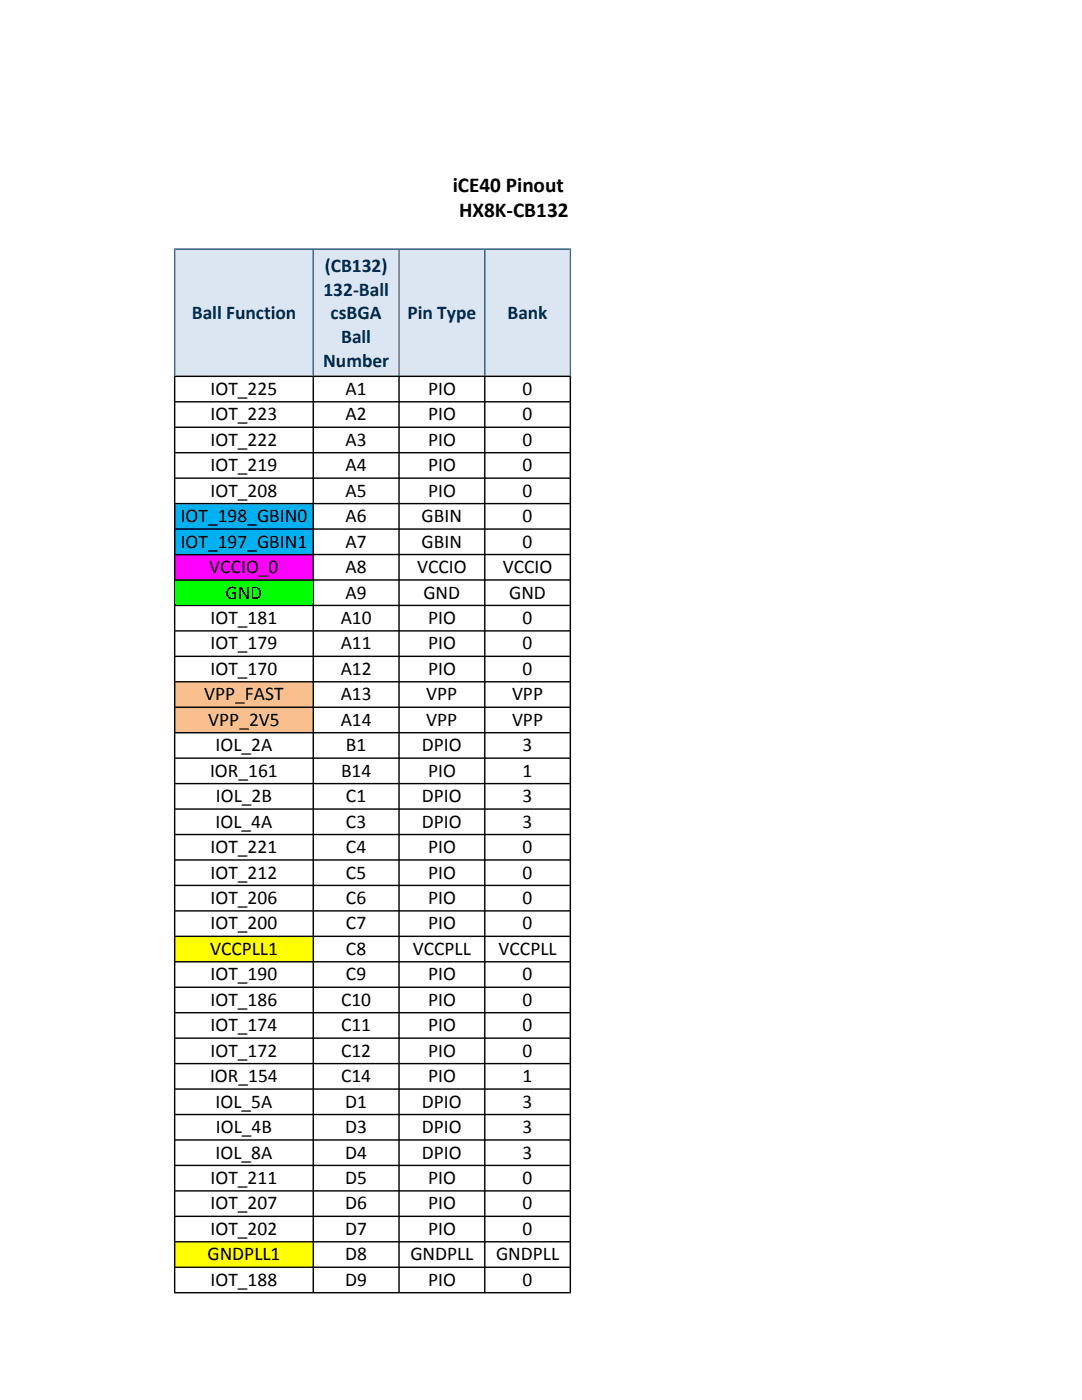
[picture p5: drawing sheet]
<svg xmlns="http://www.w3.org/2000/svg" width="216mm" height="279mm" viewBox="0 0 216 279" stroke-linecap="round" stroke-linejoin="round" font-family="sans-serif">
<path d="M34.9 49.7h78.9v25.4h-78.9z" fill-rule="evenodd" fill="#dce6f2"/>
<path d="M34.9 100.5h27.6v10.2h-27.6z" fill-rule="evenodd" fill="#00b0f0"/>
<path d="M34.9 110.7h27.6v5h-27.6z" fill-rule="evenodd" fill="#f0f"/>
<path d="M34.9 115.7h27.6v5.1h-27.6z" fill-rule="evenodd" fill="#0f0"/>
<path d="M34.9 136.1h27.6v10.1h-27.6z" fill-rule="evenodd" fill="#fabf8f"/>
<g fill="#ff0">
<path d="M34.9 186.9h27.6v5h-27.6z" fill-rule="evenodd"/>
<path d="M34.9 247.8h27.6v5.1h-27.6z" fill-rule="evenodd"/>
</g>
<path d="M34.7 49.6h79.2l-.2 .2h-78.7z" fill-rule="evenodd" fill="#376092"/>
<g fill="#000">
<path d="M35 75h78.7l.1 .1-.1 .1h-78.7l-.1-.1z" fill-rule="evenodd"/>
<path d="M34.9 80.2l.1-.2h78.7l.1 .2-.1 .1h-78.7z" fill-rule="evenodd"/>
<path d="M35 85.1h78.7l.1 .2-.1 .1h-78.7l-.1-.1z" fill-rule="evenodd"/>
<path d="M34.9 90.3l.1-.1h78.7l.1 .1-.1 .2h-78.7z" fill-rule="evenodd"/>
<path d="M35 95.3h78.7l.1 .1-.1 .2h-78.7l-.1-.2z" fill-rule="evenodd"/>
<path d="M34.9 100.5l.1-.1h78.7l.1 .1-.1 .1h-78.7z" fill-rule="evenodd"/>
<path d="M34.9 105.6l.1-.2h78.7l.1 .2-.1 .1h-78.7z" fill-rule="evenodd"/>
<path d="M35 110.5h78.7l.1 .2-.1 .1h-78.7l-.1-.1z" fill-rule="evenodd"/>
<path d="M34.9 115.7l.1-.1h78.7l.1 .1-.1 .2h-78.7z" fill-rule="evenodd"/>
<path d="M34.9 120.8l.1-.1h78.7l.1 .1-.1 .2h-78.7z" fill-rule="evenodd"/>
<path d="M34.9 125.9l.1-.1h78.7l.1 .1-.1 .1h-78.7z" fill-rule="evenodd"/>
<path d="M34.9 131l.1-.2h78.7l.1 .2-.1 .1h-78.7z" fill-rule="evenodd"/>
<path d="M35 135.9h78.7l.1 .2-.1 .1h-78.7l-.1-.1z" fill-rule="evenodd"/>
<path d="M34.9 141.1l.1-.1h78.7l.1 .1-.1 .2h-78.7z" fill-rule="evenodd"/>
<path d="M34.9 146.2l.1-.1h78.7l.1 .1-.1 .2h-78.7z" fill-rule="evenodd"/>
<path d="M34.9 151.3l.1-.1h78.7l.1 .1-.1 .1h-78.7z" fill-rule="evenodd"/>
<path d="M34.9 156.4l.1-.2h78.7l.1 .2-.1 .1h-78.7z" fill-rule="evenodd"/>
<path d="M35 161.3h78.7l.1 .2-.1 .1h-78.7l-.1-.1z" fill-rule="evenodd"/>
<path d="M34.9 166.5l.1-.1h78.7l.1 .1-.1 .2h-78.7z" fill-rule="evenodd"/>
<path d="M34.9 171.6l.1-.1h78.7l.1 .1-.1 .2h-78.7z" fill-rule="evenodd"/>
<path d="M34.9 176.7l.1-.1h78.7l.1 .1-.1 .1h-78.7z" fill-rule="evenodd"/>
<path d="M35 181.6h78.7l.1 .2-.1 .1h-78.7l-.1-.1z" fill-rule="evenodd"/>
<path d="M35 186.7h78.7l.1 .2-.1 .1h-78.7l-.1-.1z" fill-rule="evenodd"/>
<path d="M35 191.8h78.7l.1 .1-.1 .2h-78.7l-.1-.2z" fill-rule="evenodd"/>
<path d="M34.9 197l.1-.1h78.7l.1 .1-.1 .2h-78.7z" fill-rule="evenodd"/>
<path d="M34.9 202.1l.1-.1h78.7l.1 .1-.1 .1h-78.7z" fill-rule="evenodd"/>
<path d="M35 207h78.7l.1 .2-.1 .1h-78.7l-.1-.1z" fill-rule="evenodd"/>
<path d="M34.9 212.3l.1-.2h78.7l.1 .2-.1 .1h-78.7z" fill-rule="evenodd"/>
<path d="M35 217.2h78.7l.1 .1-.1 .2h-78.7l-.1-.2z" fill-rule="evenodd"/>
<path d="M34.9 222.4l.1-.1h78.7l.1 .1-.1 .2h-78.7z" fill-rule="evenodd"/>
<path d="M34.9 227.5l.1-.1h78.7l.1 .1-.1 .1h-78.7z" fill-rule="evenodd"/>
<path d="M35 232.4h78.7l.1 .2-.1 .1h-78.7l-.1-.1z" fill-rule="evenodd"/>
<path d="M34.9 237.7l.1-.2h78.7l.1 .2-.1 .1h-78.7z" fill-rule="evenodd"/>
<path d="M35 242.6h78.7l.1 .1-.1 .2h-78.7l-.1-.2z" fill-rule="evenodd"/>
<path d="M35 247.7h78.7l.1 .1-.1 .2h-78.7l-.1-.2z" fill-rule="evenodd"/>
<path d="M35 252.8h78.7l.1 .1-.1 .1h-78.7l-.1-.1z" fill-rule="evenodd"/>
<path d="M35 257.8h78.7l.2 .3h-79.2z" fill-rule="evenodd"/>
</g>
<path d="M34.7 49.6l.3 .2v25.2l-.3 .2z" fill-rule="evenodd" fill="#376092"/>
<path d="M34.7 75l.3 .2v182.6l-.3 .3z" fill-rule="evenodd" fill="#000"/>
<path d="M62.4 49.8l.1-.1 .2 .1v25.2l-.2 .1-.1-.1z" fill-rule="evenodd" fill="#376092"/>
<path d="M62.4 75.2l.1-.1 .2 .1v182.6l-.2 .2-.1-.2z" fill-rule="evenodd" fill="#000"/>
<path d="M79.5 49.8l.1-.1 .2 .1v25.2l-.2 .1-.1-.1z" fill-rule="evenodd" fill="#376092"/>
<path d="M79.5 75.2l.1-.1 .2 .1v182.6l-.2 .2-.1-.2z" fill-rule="evenodd" fill="#000"/>
<path d="M96.6 49.8l.1-.1 .2 .1v25.2l-.2 .1-.1-.1z" fill-rule="evenodd" fill="#376092"/>
<path d="M96.6 75.2l.1-.1 .2 .1v182.6l-.2 .2-.1-.2z" fill-rule="evenodd" fill="#000"/>
<path d="M113.9 49.6v25.6l-.2-.2v-25.2z" fill-rule="evenodd" fill="#376092"/>
<path d="M113.9 75v183.1l-.2-.3v-182.6z" fill-rule="evenodd" fill="#000"/>
<g font-size="4.2">
<text x="90.3" y="38.2">iCE40 Pinout</text>
<text x="91.6" y="43.4">HX8K-CB132</text>
</g>
<g font-size="3.9" fill="#002060">
<text x="64.5" y="59">132-Ball</text>
<text x="64.8" y="54.2">(CB132)</text>
<text x="38.3" y="63.7">Ball Function</text>
<text x="66" y="63.7">csBGA</text>
<text x="81.3" y="63.7">Pin Type</text>
<text x="101.2" y="63.7">Bank</text>
<text x="68.1" y="68.5">Ball</text>
<text x="64.5" y="73.3">Number</text>
</g>
<g font-size="3.9">
<text x="42" y="78.8">IOT_225</text>
<text x="42" y="83.9">IOT_223</text>
<text x="69" y="78.8">A1</text>
<text x="69" y="83.9">A2</text>
<text x="85.4" y="78.8">PIO</text>
<text x="85.4" y="83.9">PIO</text>
<text x="104.3" y="78.8">0</text>
<text x="104.3" y="83.9">0</text>
<text x="42" y="89">IOT_222</text>
<text x="69" y="89">A3</text>
<text x="85.4" y="89">PIO</text>
<text x="104.3" y="89">0</text>
<text x="42" y="94.1">IOT_219</text>
<text x="69" y="94.1">A4</text>
<text x="85.4" y="94.1">PIO</text>
<text x="104.3" y="94.1">0</text>
<text x="42" y="99.1">IOT_208</text>
<text x="69" y="99.1">A5</text>
<text x="85.4" y="99.1">PIO</text>
<text x="104.3" y="99.1">0</text>
<text x="36.1" y="104.2">IOT_198_GBIN0</text>
<text x="69" y="104.2">A6</text>
<text x="84.1" y="104.2">GBIN</text>
<text x="104.3" y="104.2">0</text>
<text x="36.1" y="109.3">IOT_197_GBIN1</text>
<text x="69" y="109.3">A7</text>
<text x="84.1" y="109.3">GBIN</text>
<text x="104.3" y="109.3">0</text>
<text x="41.8" y="114.4">VCCIO_0</text>
<text x="45" y="119.5">GND</text>
<text x="69" y="114.4">A8</text>
<text x="69" y="119.5">A9</text>
<text x="83.2" y="114.4">VCCIO</text>
<text x="84.5" y="119.5">GND</text>
<text x="100.3" y="114.4">VCCIO</text>
<text x="101.6" y="119.5">GND</text>
<text x="42" y="124.5">IOT_181</text>
<text x="68" y="124.5">A10</text>
<text x="85.4" y="124.5">PIO</text>
<text x="104.3" y="124.5">0</text>
<text x="42" y="129.6">IOT_179</text>
<text x="68" y="129.6">A11</text>
<text x="85.4" y="129.6">PIO</text>
<text x="104.3" y="129.6">0</text>
<text x="42" y="134.7">IOT_170</text>
<text x="68" y="134.7">A12</text>
<text x="85.4" y="134.7">PIO</text>
<text x="104.3" y="134.7">0</text>
<text x="40.7" y="139.8">VPP_FAST</text>
<text x="68" y="139.8">A13</text>
<text x="85.1" y="139.8">VPP</text>
<text x="102.2" y="139.8">VPP</text>
<text x="41.6" y="144.9">VPP_2V5</text>
<text x="43" y="149.9">IOL_2A</text>
<text x="68" y="144.9">A14</text>
<text x="69" y="149.9">B1</text>
<text x="84.2" y="149.9">DPIO</text>
<text x="85.1" y="144.9">VPP</text>
<text x="102.2" y="144.9">VPP</text>
<text x="104.3" y="149.9">3</text>
<text x="41.9" y="155">IOR_161</text>
<text x="68.1" y="155">B14</text>
<text x="85.4" y="155">PIO</text>
<text x="104.3" y="155">1</text>
<text x="43.1" y="160.1">IOL_2B</text>
<text x="69" y="160.1">C1</text>
<text x="84.2" y="160.1">DPIO</text>
<text x="104.3" y="160.1">3</text>
<text x="43" y="165.2">IOL_4A</text>
<text x="69" y="165.2">C3</text>
<text x="84.2" y="165.2">DPIO</text>
<text x="104.3" y="165.2">3</text>
<text x="42" y="170.3">IOT_221</text>
<text x="69" y="170.3">C4</text>
<text x="85.4" y="170.3">PIO</text>
<text x="104.3" y="170.3">0</text>
<text x="42" y="175.3">IOT_212</text>
<text x="69" y="175.3">C5</text>
<text x="85.4" y="175.3">PIO</text>
<text x="104.3" y="175.3">0</text>
<text x="42" y="180.4">IOT_206</text>
<text x="42" y="185.5">IOT_200</text>
<text x="69" y="180.4">C6</text>
<text x="69" y="185.5">C7</text>
<text x="85.4" y="180.4">PIO</text>
<text x="85.4" y="185.5">PIO</text>
<text x="104.3" y="180.4">0</text>
<text x="104.3" y="185.5">0</text>
<text x="41.9" y="190.6">VCCPLL1</text>
<text x="69" y="190.6">C8</text>
<text x="82.4" y="190.6">VCCPLL</text>
<text x="99.5" y="190.6">VCCPLL</text>
<text x="42" y="195.7">IOT_190</text>
<text x="69" y="195.7">C9</text>
<text x="85.4" y="195.7">PIO</text>
<text x="104.3" y="195.7">0</text>
<text x="42" y="200.7">IOT_186</text>
<text x="68.1" y="200.7">C10</text>
<text x="85.4" y="200.7">PIO</text>
<text x="104.3" y="200.7">0</text>
<text x="42" y="205.8">IOT_174</text>
<text x="68.1" y="205.8">C11</text>
<text x="85.4" y="205.8">PIO</text>
<text x="104.3" y="205.8">0</text>
<text x="41.9" y="216">IOR_154</text>
<text x="42" y="210.9">IOT_172</text>
<text x="68.1" y="210.9">C12</text>
<text x="68.1" y="216">C14</text>
<text x="85.4" y="210.9">PIO</text>
<text x="85.4" y="216">PIO</text>
<text x="104.3" y="210.9">0</text>
<text x="104.3" y="216">1</text>
<text x="43" y="221.1">IOL_5A</text>
<text x="68.9" y="221.1">D1</text>
<text x="84.2" y="221.1">DPIO</text>
<text x="104.3" y="221.1">3</text>
<text x="43.1" y="226.1">IOL_4B</text>
<text x="68.9" y="226.1">D3</text>
<text x="84.2" y="226.1">DPIO</text>
<text x="104.3" y="226.1">3</text>
<text x="43" y="231.2">IOL_8A</text>
<text x="68.9" y="231.2">D4</text>
<text x="84.2" y="231.2">DPIO</text>
<text x="104.3" y="231.2">3</text>
<text x="42" y="236.3">IOT_211</text>
<text x="68.9" y="236.3">D5</text>
<text x="85.4" y="236.3">PIO</text>
<text x="104.3" y="236.3">0</text>
<text x="42" y="241.4">IOT_207</text>
<text x="68.9" y="241.4">D6</text>
<text x="85.4" y="241.4">PIO</text>
<text x="104.3" y="241.4">0</text>
<text x="41.4" y="251.5">GNDPLL1</text>
<text x="42" y="246.5">IOT_202</text>
<text x="68.9" y="246.5">D7</text>
<text x="68.9" y="251.5">D8</text>
<text x="81.9" y="251.5">GNDPLL</text>
<text x="85.4" y="246.5">PIO</text>
<text x="99" y="251.5">GNDPLL</text>
<text x="104.3" y="246.5">0</text>
<text x="42" y="256.6">IOT_188</text>
<text x="68.9" y="256.6">D9</text>
<text x="85.4" y="256.6">PIO</text>
<text x="104.3" y="256.6">0</text>
</g>
</svg>
